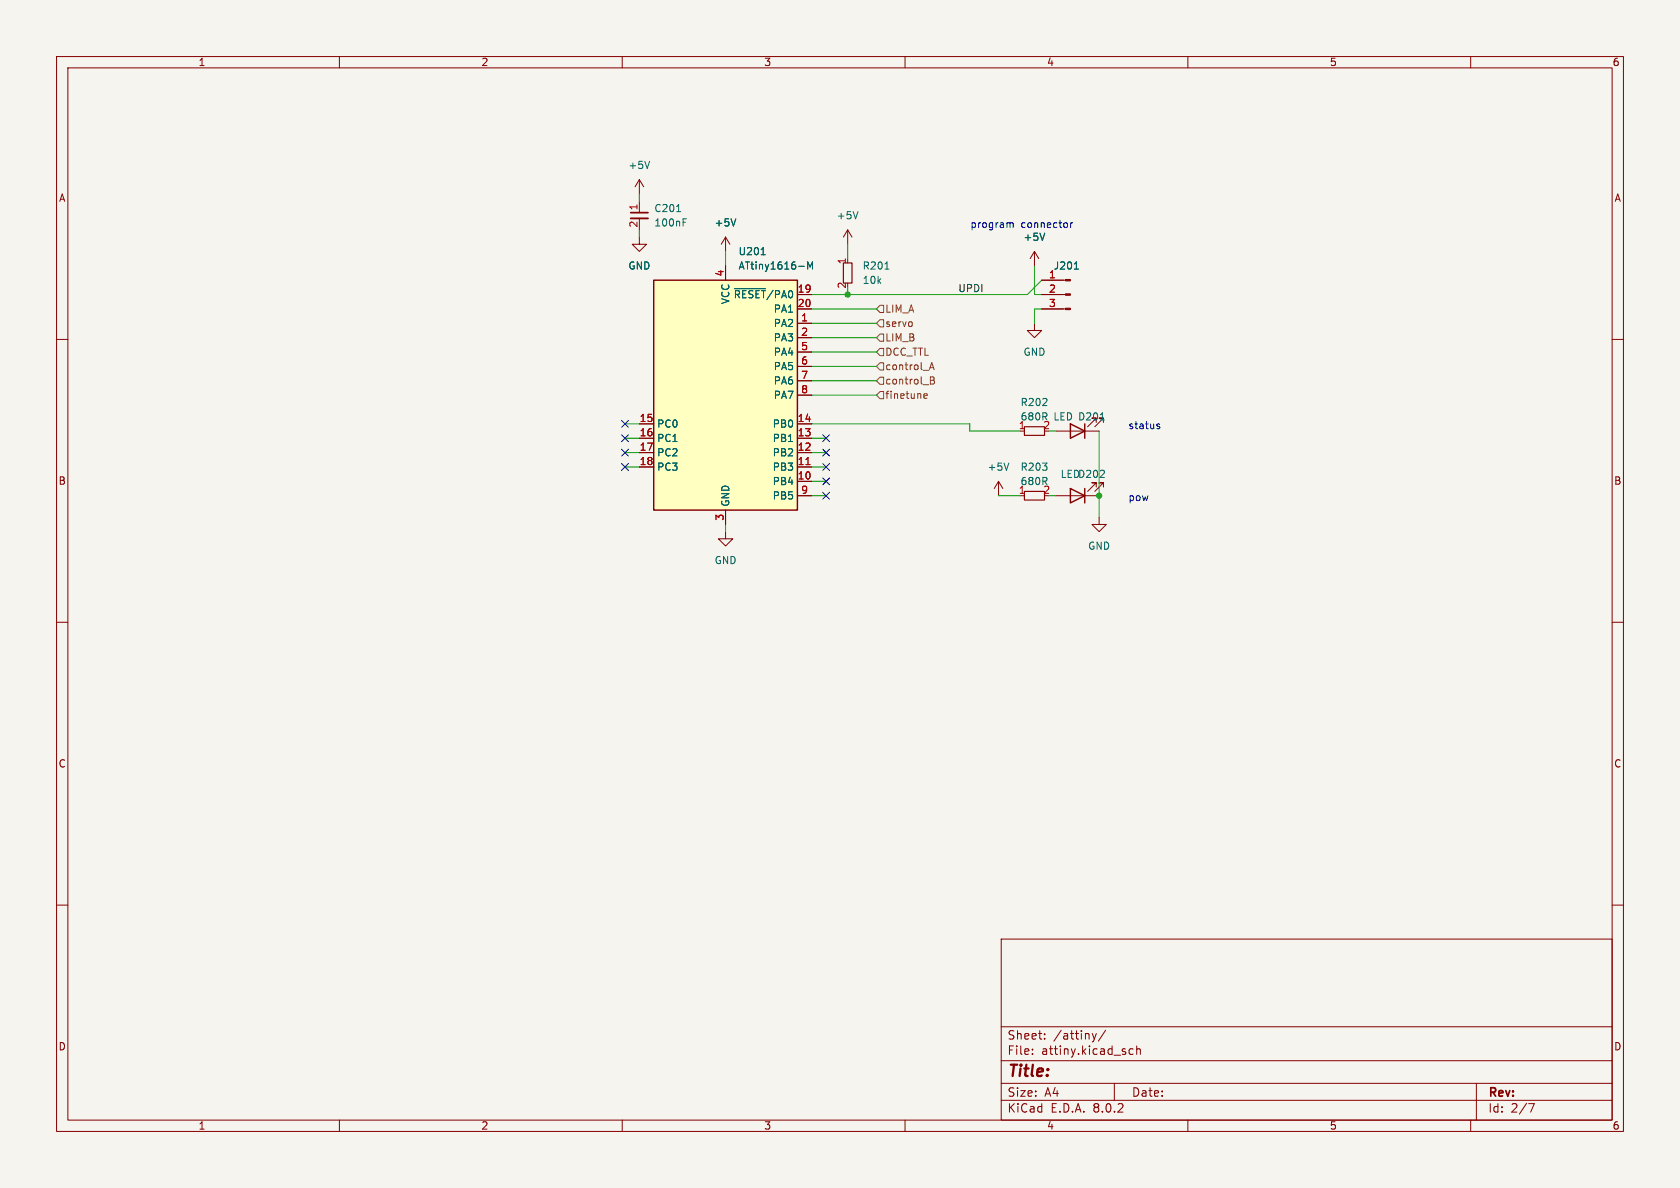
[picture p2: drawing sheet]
<svg xmlns="http://www.w3.org/2000/svg" width="297mm" height="210mm" viewBox="0 0 297 210" stroke-linecap="round" stroke-linejoin="round" font-family="sans-serif">
<path d="M0 0h297v210h-297z" fill="#f5f4ef" stroke="#f5f4ef" stroke-width=".18"/>
<g fill="none" stroke="#840000" stroke-width=".18">
<path d="M10 10h277v190h-277zM12 12h273v186h-273zM60 10v2M110 10v2M160 10v2M210 10v2M260 10v2M10 60h2M182.9 57.2v1.2h1.2l-1.2 1.3-1.3-1.3h1.3M182.9 44.5l-.8 1.2M182.9 44.5v2.5M182.9 44.5l.7 1.2"/>
<path d="M184.1 54.6h4.3M184.1 52.1h4.3M184.1 49.5h4.3M285 60h2M186.7 76.2h7.6M193.8 74.7v-.8h-.8h.8l-1.5 1.5M195.1 74.7v-.8h-.8h.8l-1.6 1.5M176.5 85.1l-.7 1.3M176.5 85.1v2.5M176.5 85.1l.8 1.3M186.7 87.6h7.6M193.8 86.1v-.8h-.8h.8l-1.5 1.6"/>
<path d="M194.3 91.4v1.3h1.3l-1.3 1.3-1.3-1.3h1.3M195.1 86.1v-.8h-.8h.8l-1.6 1.6M10 110h2M285 110h2M10 160h2M285 160h2M177 166h108v32h-108zM60 198v2M110 198v2M160 198v2M177 194.5h108M177 191.5h108"/>
<path d="M177 187.5h108M177 181.5h108M182.5 186.3v.1M182.5 185.5v.1M184.7 183.6v.1M184.7 182.8v.1M193.1 182.7l.4 1M193.5 183.7l-.2 .4-.2 .1M193.8 182.7l-.3 1M195.5 182.1l-1.3 2M197 191.5v3M200.3 185.5l-.4-.1-.3 .3v.4l.1 .2h.6"/>
<path d="M201 185.5l.2-.1 .3 .1 .1 .9M201 184.9v1.5M210 198v2M260 198v2M261 191.5v6.5M270.2 195.1h1l-.6 1.5"/>
</g>
<path d="M149.1 46.5h1.5v3.5h-1.5zM181.1 75.4h3.6v1.6h-3.6zM181.1 86.9h3.6v1.5h-3.6z" fill="none" stroke="#840000" stroke-width=".2"/>
<path d="M156.4 47.6h.8M184.7 41.2l-.4 1.3M189.9 47.6h.8M194.5 74.2h.7M178.3 81.9l-.4 1.2" fill="none" stroke="#006464" stroke-width=".18"/>
<path d="M189.2 74.9l2.6 1.3-2.6 1.3zM191.8 74.9v2.6M189.2 86.4l2.6 1.2-2.6 1.3zM191.8 86.4v2.5" fill="none" stroke="#840000" stroke-width=".25"/>
<g fill="#840000" stroke="#840000" stroke-width=".18">
<path d="M188.4 54.5h.8v.2h-.8z"/>
<path d="M188.4 51.9h.8v.3h-.8z"/>
<path d="M188.4 49.4h.8v.3h-.8z"/>
</g>
<path d="M115.6 49.5h25.4v40.7h-25.4z" fill="#ffffc2"/>
<path d="M115.6 49.5h25.4v40.7h-25.4z" fill="none" stroke="#840000" stroke-width=".25"/>
<g fill="none" stroke="#840000" stroke-width=".18">
<path d="M113 31.8v2.5M113 35.6v2M113 38.6v2M113 31.8l-.7 1.2M113 31.8l.8 1.2M113 41.9v1.3h1.3l-1.3 1.3-1.2-1.3h1.2M128.3 41.9v2.6M128.3 47v2.5M128.3 41.9l-.8 1.3M128.3 41.9l.7 1.3M141 57.2h2.5M141 52.1h2.5"/>
<path d="M141 59.7h2.5M141 54.6h2.5M149.9 40.6l-.8 1.3M149.9 40.6v2.6M149.9 40.6l.7 1.3M184.1 52.1h3.9M184.1 54.6h3.9M184.1 49.5h3.9M113 77.5h2.6M113 74.9h2.6M141 77.5h2.5M141 74.9h2.5"/>
<path d="M141 62.2h2.5M141 64.8h2.5M141 67.3h2.5M141 69.9h2.5M113 82.6h2.6M113 80h2.6M128.3 94v1.3h1.2l-1.2 1.2-1.3-1.2h1.3M128.3 90.2v2.5M141 85.1h2.5M141 82.6h2.5M141 80h2.5M141 87.6h2.5"/>
</g>
<path d="M142.5 82.1h.7" fill="none" stroke="#a90000" stroke-width=".18"/>
<path d="M114.8 28.5l-.4 1.3M119.6 37.4h.7M120.8 39.3h.4M120.8 38.7h.6M130.1 38.7l-.4 1.2M151.7 37.4l-.4 1.3M129.8 51h5.5M134.6 45h.7M141.2 47.1h1M142.8 47.6v-1.3l.4 .9 .4-.9v1.3M184.7 41.2l-.4 1.3M189.9 47.6h.8" fill="none" stroke="#006464" stroke-width=".18"/>
<path d="M111.5 38.6h3.1" fill="none" stroke="#840000" stroke-width=".33"/>
<path d="M111.5 37.6h3.1" fill="none" stroke="#840000" stroke-width=".3"/>
<path d="M154.9 57.2l.7-.7h.6v1.3h-.6zM154.9 59.7l.7-.6h.6v1.2h-.6zM155.6 54h.6v1.2h-.6l-.7-.6zM154.9 67.3l.7-.6h.6v1.2h-.6zM154.9 64.8l.7-.7h.6v1.3h-.6zM154.9 62.2l.7-.6h.6v1.3h-.6zM154.9 69.9l.7-.7h.6v1.3h-.6zM163.3 70l.6-.1v-.3h-.4l-.2 .2 .1 .6h.5M164.3 65.3l.4-1.2 .4 1.2M164.4 65h.6M164.5 66.6h.4l.2 .3-.2 .3 .2 .1 .1 .3-.2 .3h-.5zM164.5 67.2h.4" fill="none" stroke="#725600" stroke-width=".18"/>
<path d="M178.5 39.4l.1 .2M178.6 39.6v.6M178.6 39.6l.1-.2h.3l.1 .8M189.3 39.4v.8M189.6 39.4l-.3 .2M204.6 75.3l.5 .2-.1 .2-.4 .1M204.6 75h.4" fill="none" stroke="#0000c2" stroke-width=".18"/>
<g fill="none" stroke="#009600" stroke-width=".18">
<path d="M113 34.3v1.3M113 40.6v1.3M128.3 44.5v2.5M143.5 54.6h11.4M143.5 59.7h11.4M143.5 57.2h11.4M149.9 43.2v2.5M149.9 50.8v1.3M182.9 47v5.1h1.2M184.1 49.5l-2.5 2.6h-38.1M184.1 54.6h-1.2v2.6M110.5 74.9h2.5"/>
<path d="M110.5 77.5h2.5M143.5 64.8h11.4M143.5 74.9h27.9v1.3h8.9M143.5 67.3h11.4M143.5 69.9h11.4M143.5 77.5h2.5M143.5 62.2h11.4M185.4 76.2h1.3M194.3 76.2v15.2M110.5 80h2.5M110.5 82.6h2.5M128.3 92.7v1.3"/>
<path d="M143.5 80h2.5M143.5 82.6h2.5M143.5 85.1h2.5M143.5 87.6h2.5M176.5 87.6h3.8M185.4 87.6h1.3"/>
</g>
<g fill="none" stroke="#000084" stroke-width=".18">
<path d="M109.9 76.9l1.2 1.2M109.9 74.3l1.2 1.2M109.9 79.4l1.2 1.2M111.1 76.9l-1.2 1.2M111.1 74.3l-1.2 1.2M111.1 79.4l-1.2 1.2M145.4 76.9l1.3 1.2M145.4 79.4l1.3 1.2M146.7 76.9l-1.3 1.2M146.7 79.4l-1.3 1.2M109.9 81.9l1.2 1.3M111.1 81.9l-1.2 1.3"/>
<path d="M145.4 81.9l1.3 1.3M145.4 87l1.3 1.2M145.4 84.5l1.3 1.2M146.7 81.9l-1.3 1.3M146.7 87l-1.3 1.2M146.7 84.5l-1.3 1.2"/>
</g>
<g fill="#009600" stroke="#009600" stroke-width=".18">
<circle cx="149.9" cy="52.1" r=".46"/>
<circle cx="194.3" cy="87.6" r=".46"/>
</g>
<text font-size="2.8" fill="#840000" x="178" y="190.9">Title:</text>
<g font-size="2.1" fill="#840000">
<text x="178" y="184">Sheet:</text>
<text x="186.2" y="184">/attiny/</text>
<text x="178" y="186.7">File:</text>
<text x="184.1" y="186.7">attiny.kicad_sch</text>
<text x="178" y="196.9">KiCad</text>
<text x="178" y="194.1">Size:</text>
<text x="184.7" y="194.1">A4</text>
<text x="185.7" y="196.9">E.D.A.</text>
<text x="193.3" y="196.9">8.0.2</text>
<text x="200" y="194.1">Date:</text>
<text x="263" y="194.3">Rev:</text>
<text x="263" y="196.9">Id:</text>
<text x="267.1" y="196.9">2/7</text>
</g>
<g font-size="1.8" fill="#840000">
<text x="35" y="11.9">1</text>
<text x="85" y="11.9">2</text>
<text x="135" y="11.9">3</text>
<text x="185" y="11.9">4</text>
<text x="235" y="11.9">5</text>
<text x="285" y="11.9">6</text>
<text x="10.3" y="35.9">A</text>
<text x="285.3" y="35.9">A</text>
<text x="10.3" y="85.9">B</text>
<text x="285.3" y="85.9">B</text>
<text x="10.3" y="135.9">C</text>
<text x="285.3" y="135.9">C</text>
<text x="10.3" y="185.9">D</text>
<text x="285.3" y="185.9">D</text>
<text x="35" y="199.9">1</text>
<text x="85" y="199.9">2</text>
<text x="135" y="199.9">3</text>
<text x="185" y="199.9">4</text>
<text x="235" y="199.9">5</text>
<text x="285" y="199.9">6</text>
</g>
<g font-size="1.8" fill="#006464">
<text x="111" y="30.1">+5V</text>
<text x="115.6" y="37.7">C201</text>
<text x="115.6" y="40.2">100nF</text>
<text x="126.2" y="40.2">+5V</text>
<text x="147.8" y="39">+5V</text>
<text x="111" y="47.9">GND</text>
<text x="130.5" y="45.3">U201</text>
<text x="130.5" y="47.9">ATtiny1616-M</text>
<text x="152.4" y="47.9">R201</text>
<text x="180.8" y="42.8">+5V</text>
<text x="186.2" y="47.9">J201</text>
<text x="129.1" y="53.9" transform="rotate(-90 129.1 53.9)">VCC</text>
<text x="129.6" y="52.9">~{RESET}/PA0</text>
<text x="152.4" y="50.4">10k</text>
<text x="136.7" y="58">PA2</text>
<text x="136.7" y="55.5">PA1</text>
<text x="136.7" y="60.6">PA3</text>
<text x="136.7" y="63.1">PA4</text>
<text x="136.7" y="65.6">PA5</text>
<text x="180.8" y="63.1">GND</text>
<text x="136.7" y="68.2">PA6</text>
<text x="136.7" y="70.7">PA7</text>
<text x="180.3" y="72">R202</text>
<text x="116.1" y="75.8">PC0</text>
<text x="136.5" y="75.8">PB0</text>
<text x="180" y="75.9">1</text>
<text x="180.3" y="74.5">680R</text>
<text x="186.1" y="74.5">LED D201</text>
<text x="116.1" y="78.3">PC1</text>
<text x="116.1" y="80.9">PC2</text>
<text x="116.1" y="83.4">PC3</text>
<text x="136.5" y="83.4">PB3</text>
<text x="136.5" y="80.9">PB2</text>
<text x="136.5" y="78.3">PB1</text>
<text x="174.5" y="83.4">+5V</text>
<text x="180.3" y="83.4">R203</text>
<text x="129.1" y="89.7" transform="rotate(-90 129.1 89.7)">GND</text>
<text x="136.5" y="86">PB4</text>
<text x="136.5" y="88.5">PB5</text>
<text x="180" y="87.4">1</text>
<text x="180.3" y="86">680R</text>
<text x="187.4" y="84.7">LEDD202</text>
<text x="126.2" y="99.9">GND</text>
<text x="192.3" y="97.4">GND</text>
</g>
<g font-size="1.8" fill="#a90000">
<text x="112.8" y="40.3" transform="rotate(-90 112.8 40.3)">2</text>
<text x="112.8" y="37.3" transform="rotate(-90 112.8 37.3)">1</text>
<text x="149.6" y="46.8" transform="rotate(-90 149.6 46.8)">1</text>
<text x="128" y="49" transform="rotate(-90 128 49)">4</text>
<text x="140.9" y="51.8">19</text>
<text x="149.6" y="51.1" transform="rotate(-90 149.6 51.1)">2</text>
<text x="185.3" y="49.3">1</text>
<text x="185.3" y="51.8">2</text>
<text x="140.9" y="54.4">20</text>
<text x="141.5" y="56.9">1</text>
<text x="141.5" y="59.4">2</text>
<text x="185.3" y="54.4">3</text>
<text x="141.5" y="62">5</text>
<text x="141.5" y="64.5">6</text>
<text x="141.5" y="67.1">7</text>
<text x="141.5" y="69.6">8</text>
<text x="113" y="74.7">15</text>
<text x="113" y="77.2">16</text>
<text x="140.9" y="77.2">13</text>
<text x="140.9" y="74.7">14</text>
<text x="184.3" y="75.9">2</text>
<text x="113" y="79.8">17</text>
<text x="113" y="82.3">18</text>
<text x="140.9" y="82.3">11</text>
<text x="140.9" y="79.8">12</text>
<text x="140.9" y="84.8">10</text>
<text x="141.5" y="87.4">9</text>
<text x="184.3" y="87.4">2</text>
<text x="128" y="92.1" transform="rotate(-90 128 92.1)">3</text>
</g>
<g font-size="1.8" fill="#0000c2">
<text x="171.4" y="40.4">program</text>
<text x="180.5" y="40.4">connector</text>
<text x="199.4" y="76">status</text>
<text x="199.4" y="88.7">pow</text>
</g>
<text font-size="1.8" fill="#0f0f0f" x="169.3" y="51.7">UPDI</text>
<g font-size="1.8" fill="#725600">
<text x="156.4" y="58">servo</text>
<text x="156.4" y="55.5">LIM_A</text>
<text x="156.4" y="65.6">control_A</text>
<text x="156.4" y="63.1">DCC_TTL</text>
<text x="156.4" y="60.6">LIM_B</text>
<text x="156.4" y="68.2">control_B</text>
<text x="156.4" y="70.7">finetune</text>
</g>
</svg>
